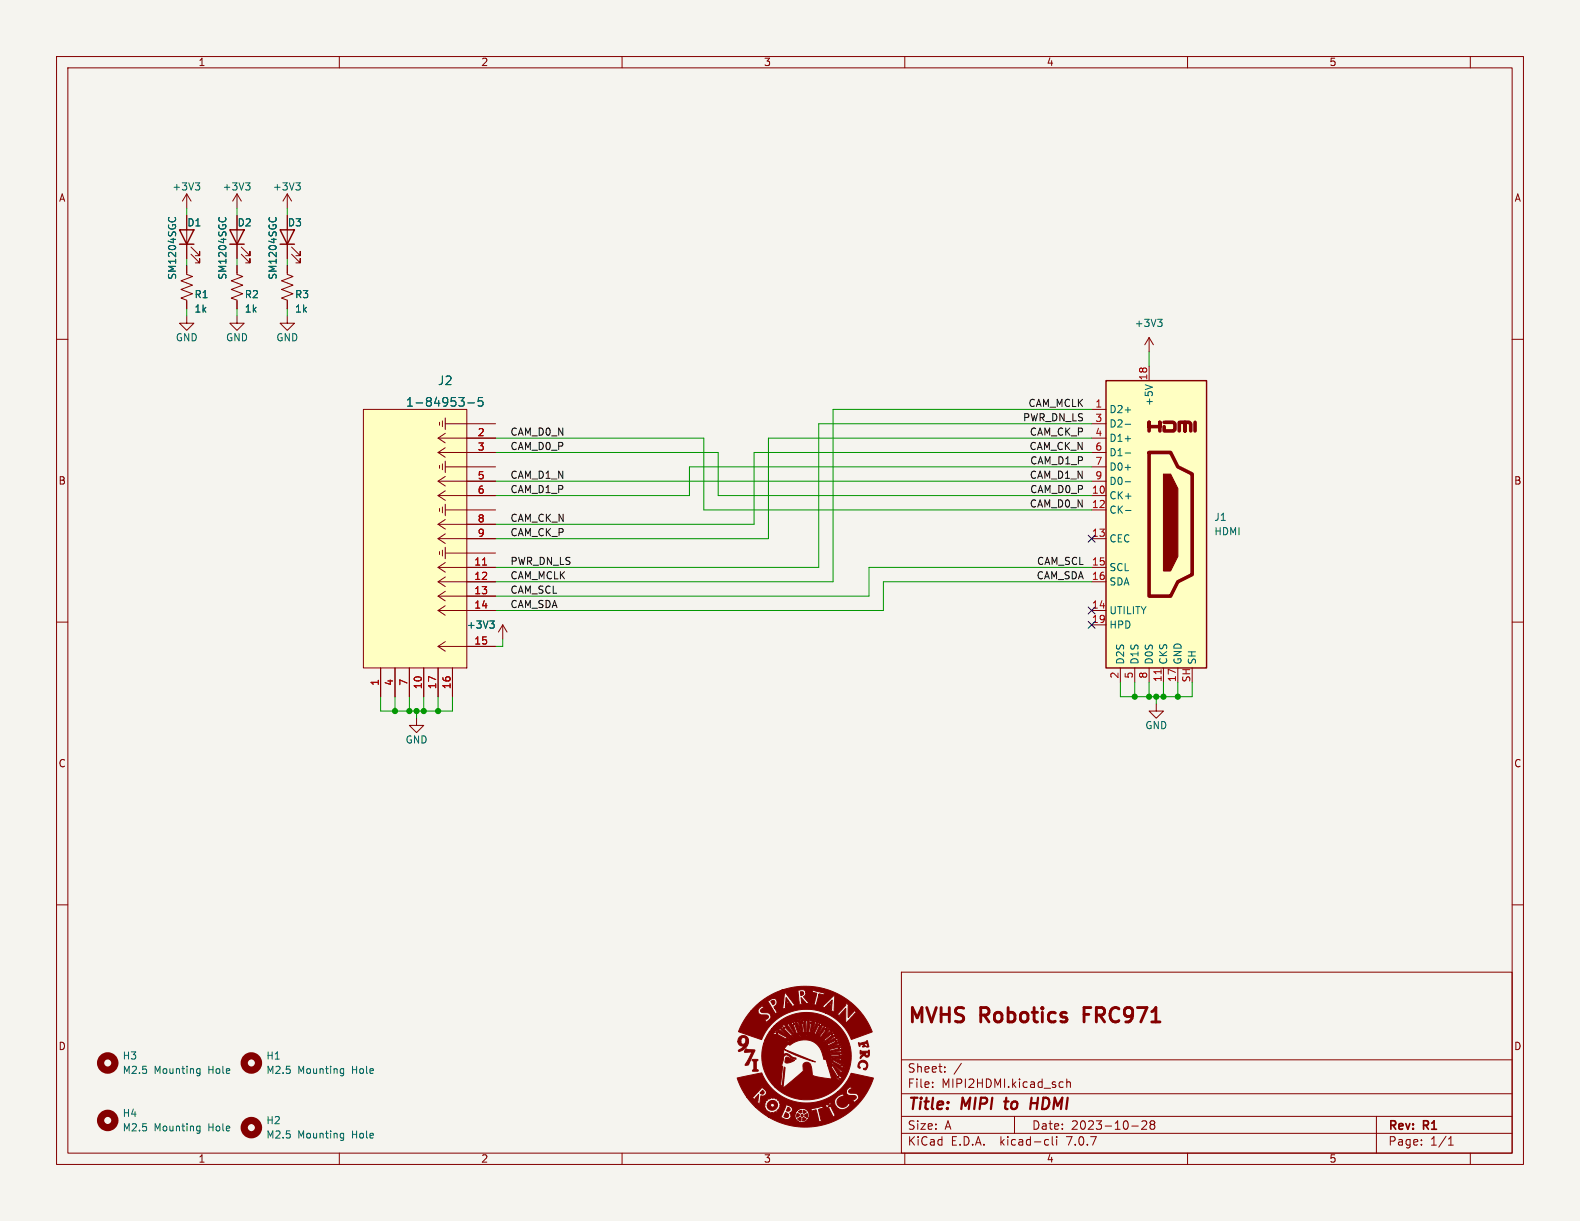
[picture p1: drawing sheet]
(kicad_sch (version 20230121) (generator eeschema)

 (paper "A")

 (title_block
  (title "MIPI to HDMI")
  (date "2023-10-28")
  (rev "R1")
  (company "MVHS Robotics FRC971")
  (comment 1 "Alexander Lenkov")
  (comment 2 "Scott Berman"))

 (lib_symbols
  (symbol "1mm 15pin Ribbon:1-84952-5" (pin_names (offset 0.254)) (in_bom yes) (on_board yes)
   (property "Reference" "J2" (at 8.89 7.62 0) (effects (font (size 1.524 1.524))))
   (property "Value" "1-84953-5" (at 8.89 3.81 0) (effects (font (size 1.524 1.524))))
   (property "Footprint" "footprints:conn15_1-84952-5_TEC" (at 0 6.35 0) (effects (font (size 1.27 1.27) italic) hide))
   (property "Datasheet" "Components/TE-1-84953-5.pdf" (at 0 6.35 0) (effects (font (size 1.27 1.27) italic) hide))
   (property "MFG P/N" "1-84953-5" (at -2.54 2.54 0) (effects (font (size 1.27 1.27)) hide))
   (property "MFG" "TE Connectivity" (at -2.54 2.54 0) (effects (font (size 1.27 1.27)) hide))
   (property "DIST" "Digikey" (at -1.27 2.54 0) (effects (font (size 1.27 1.27)) hide))
   (property "DIST P/N" "A101405CT-ND" (at -2.54 2.54 0) (effects (font (size 1.27 1.27)) hide))
   (property "Link" "https://www.digikey.com/en/products/detail/te-connectivity-amp-connectors/1-84952-5/2272419" (at 0 6.35 0) (effects (font (size 1.27 1.27)) hide))
   (property "ki_locked" "" (at 0 0 0) (effects (font (size 1.27 1.27))))
   (symbol "1-84952-5_0_1"
    (polyline (pts (xy 8.89 -22.86) (xy 5.08 -22.86)) (stroke (width 0.127) (type default)) (fill (type none)))
    (polyline (pts (xy 8.89 -15.24) (xy 5.08 -15.24)) (stroke (width 0.127) (type default)) (fill (type none)))
    (polyline (pts (xy 8.89 -7.62) (xy 5.08 -7.62)) (stroke (width 0.127) (type default)) (fill (type none)))
    (polyline (pts (xy 8.89 0) (xy 5.08 0)) (stroke (width 0.127) (type default)) (fill (type none)))
    (polyline (pts (xy 10.16 -39.37) (xy 5.08 -39.37)) (stroke (width 0.127) (type default)) (fill (type none)))
    (polyline (pts (xy 10.16 -39.37) (xy 8.89 -40.2167)) (stroke (width 0.127) (type default)) (fill (type none)))
    (polyline (pts (xy 10.16 -39.37) (xy 8.89 -38.5233)) (stroke (width 0.127) (type default)) (fill (type none)))
    (polyline (pts (xy 10.16 -33.02) (xy 5.08 -33.02)) (stroke (width 0.127) (type default)) (fill (type none)))
    (polyline (pts (xy 10.16 -33.02) (xy 8.89 -33.8667)) (stroke (width 0.127) (type default)) (fill (type none)))
    (polyline (pts (xy 10.16 -33.02) (xy 8.89 -32.1733)) (stroke (width 0.127) (type default)) (fill (type none)))
    (polyline (pts (xy 10.16 -30.48) (xy 5.08 -30.48)) (stroke (width 0.127) (type default)) (fill (type none)))
    (polyline (pts (xy 10.16 -30.48) (xy 8.89 -31.3267)) (stroke (width 0.127) (type default)) (fill (type none)))
    (polyline (pts (xy 10.16 -30.48) (xy 8.89 -29.6333)) (stroke (width 0.127) (type default)) (fill (type none)))
    (polyline (pts (xy 10.16 -27.94) (xy 5.08 -27.94)) (stroke (width 0.127) (type default)) (fill (type none)))
    (polyline (pts (xy 10.16 -27.94) (xy 8.89 -28.7867)) (stroke (width 0.127) (type default)) (fill (type none)))
    (polyline (pts (xy 10.16 -27.94) (xy 8.89 -27.0933)) (stroke (width 0.127) (type default)) (fill (type none)))
    (polyline (pts (xy 10.16 -25.4) (xy 5.08 -25.4)) (stroke (width 0.127) (type default)) (fill (type none)))
    (polyline (pts (xy 10.16 -25.4) (xy 8.89 -26.2467)) (stroke (width 0.127) (type default)) (fill (type none)))
    (polyline (pts (xy 10.16 -25.4) (xy 8.89 -24.5533)) (stroke (width 0.127) (type default)) (fill (type none)))
    (polyline (pts (xy 10.16 -20.32) (xy 5.08 -20.32)) (stroke (width 0.127) (type default)) (fill (type none)))
    (polyline (pts (xy 10.16 -20.32) (xy 8.89 -21.1667)) (stroke (width 0.127) (type default)) (fill (type none)))
    (polyline (pts (xy 10.16 -20.32) (xy 8.89 -19.4733)) (stroke (width 0.127) (type default)) (fill (type none)))
    (polyline (pts (xy 10.16 -17.78) (xy 5.08 -17.78)) (stroke (width 0.127) (type default)) (fill (type none)))
    (polyline (pts (xy 10.16 -17.78) (xy 8.89 -18.6267)) (stroke (width 0.127) (type default)) (fill (type none)))
    (polyline (pts (xy 10.16 -17.78) (xy 8.89 -16.9333)) (stroke (width 0.127) (type default)) (fill (type none)))
    (polyline (pts (xy 10.16 -12.7) (xy 5.08 -12.7)) (stroke (width 0.127) (type default)) (fill (type none)))
    (polyline (pts (xy 10.16 -12.7) (xy 8.89 -13.5467)) (stroke (width 0.127) (type default)) (fill (type none)))
    (polyline (pts (xy 10.16 -12.7) (xy 8.89 -11.8533)) (stroke (width 0.127) (type default)) (fill (type none)))
    (polyline (pts (xy 10.16 -10.16) (xy 5.08 -10.16)) (stroke (width 0.127) (type default)) (fill (type none)))
    (polyline (pts (xy 10.16 -10.16) (xy 8.89 -11.0067)) (stroke (width 0.127) (type default)) (fill (type none)))
    (polyline (pts (xy 10.16 -10.16) (xy 8.89 -9.3133)) (stroke (width 0.127) (type default)) (fill (type none)))
    (polyline (pts (xy 10.16 -5.08) (xy 5.08 -5.08)) (stroke (width 0.127) (type default)) (fill (type none)))
    (polyline (pts (xy 10.16 -5.08) (xy 8.89 -5.9267)) (stroke (width 0.127) (type default)) (fill (type none)))
    (polyline (pts (xy 10.16 -5.08) (xy 8.89 -4.2333)) (stroke (width 0.127) (type default)) (fill (type none)))
    (polyline (pts (xy 10.16 -2.54) (xy 5.08 -2.54)) (stroke (width 0.127) (type default)) (fill (type none)))
    (polyline (pts (xy 10.16 -2.54) (xy 8.89 -3.3867)) (stroke (width 0.127) (type default)) (fill (type none)))
    (polyline (pts (xy 10.16 -2.54) (xy 8.89 -1.6933)) (stroke (width 0.127) (type default)) (fill (type none)))
    (pin unspecified line (at 20.32 -48.26 90) (length 5.08) (name "" (effects (font (size 1.27 1.27)))) (number "1" (effects (font (size 1.27 1.27)))))
    (pin unspecified line (at 12.7 -48.26 90) (length 5.08) (name "" (effects (font (size 1.27 1.27)))) (number "10" (effects (font (size 1.27 1.27)))))
    (pin unspecified line (at 0 -25.4 0) (length 5.08) (name "" (effects (font (size 1.27 1.27)))) (number "11" (effects (font (size 1.27 1.27)))))
    (pin unspecified line (at 0 -27.94 0) (length 5.08) (name "" (effects (font (size 1.27 1.27)))) (number "12" (effects (font (size 1.27 1.27)))))
    (pin unspecified line (at 0 -30.48 0) (length 5.08) (name "" (effects (font (size 1.27 1.27)))) (number "13" (effects (font (size 1.27 1.27)))))
    (pin unspecified line (at 0 -33.02 0) (length 5.08) (name "" (effects (font (size 1.27 1.27)))) (number "14" (effects (font (size 1.27 1.27)))))
    (pin unspecified line (at 0 -39.37 0) (length 5.08) (name "" (effects (font (size 1.27 1.27)))) (number "15" (effects (font (size 1.27 1.27)))))
    (pin unspecified line (at 7.62 -48.26 90) (length 5.08) (name "" (effects (font (size 1.27 1.27)))) (number "16" (effects (font (size 1.27 1.27)))))
    (pin unspecified line (at 10.16 -48.26 90) (length 5.08) (name "" (effects (font (size 1.27 1.27)))) (number "17" (effects (font (size 1.27 1.27)))))
    (pin unspecified line (at 0 -2.54 0) (length 5.08) (name "" (effects (font (size 1.27 1.27)))) (number "2" (effects (font (size 1.27 1.27)))))
    (pin unspecified line (at 0 -5.08 0) (length 5.08) (name "" (effects (font (size 1.27 1.27)))) (number "3" (effects (font (size 1.27 1.27)))))
    (pin unspecified line (at 17.78 -48.26 90) (length 5.08) (name "" (effects (font (size 1.27 1.27)))) (number "4" (effects (font (size 1.27 1.27)))))
    (pin unspecified line (at 0 -10.16 0) (length 5.08) (name "" (effects (font (size 1.27 1.27)))) (number "5" (effects (font (size 1.27 1.27)))))
    (pin unspecified line (at 0 -12.7 0) (length 5.08) (name "" (effects (font (size 1.27 1.27)))) (number "6" (effects (font (size 1.27 1.27)))))
    (pin unspecified line (at 15.24 -48.26 90) (length 5.08) (name "" (effects (font (size 1.27 1.27)))) (number "7" (effects (font (size 1.27 1.27)))))
    (pin unspecified line (at 0 -17.78 0) (length 5.08) (name "" (effects (font (size 1.27 1.27)))) (number "8" (effects (font (size 1.27 1.27)))))
    (pin unspecified line (at 0 -20.32 0) (length 5.08) (name "" (effects (font (size 1.27 1.27)))) (number "9" (effects (font (size 1.27 1.27))))))
   (symbol "1-84952-5_1_1"
    (polyline (pts (xy 5.08 -22.86) (xy 0 -22.86)) (stroke (width 0) (type default)) (fill (type none)))
    (polyline (pts (xy 5.08 -15.24) (xy 0 -15.24)) (stroke (width 0) (type default)) (fill (type none)))
    (polyline (pts (xy 5.08 -7.62) (xy 0 -7.62)) (stroke (width 0) (type default)) (fill (type none)))
    (polyline (pts (xy 5.08 0) (xy 0 0)) (stroke (width 0) (type default)) (fill (type none)))
    (polyline (pts (xy 8.89 -23.876) (xy 8.89 -21.844)) (stroke (width 0) (type default)) (fill (type none)))
    (polyline (pts (xy 8.89 -16.256) (xy 8.89 -14.224)) (stroke (width 0) (type default)) (fill (type none)))
    (polyline (pts (xy 8.89 -8.636) (xy 8.89 -6.604)) (stroke (width 0) (type default)) (fill (type none)))
    (polyline (pts (xy 8.89 -1.016) (xy 8.89 1.016)) (stroke (width 0) (type default)) (fill (type none)))
    (polyline (pts (xy 9.398 -23.368) (xy 9.398 -22.352)) (stroke (width 0) (type default)) (fill (type none)))
    (polyline (pts (xy 9.398 -15.748) (xy 9.398 -14.732)) (stroke (width 0) (type default)) (fill (type none)))
    (polyline (pts (xy 9.398 -8.128) (xy 9.398 -7.112)) (stroke (width 0) (type default)) (fill (type none)))
    (polyline (pts (xy 9.398 -0.508) (xy 9.398 0.508)) (stroke (width 0) (type default)) (fill (type none)))
    (polyline (pts (xy 9.906 -23.114) (xy 9.906 -22.606)) (stroke (width 0) (type default)) (fill (type none)))
    (polyline (pts (xy 9.906 -15.494) (xy 9.906 -14.986)) (stroke (width 0) (type default)) (fill (type none)))
    (polyline (pts (xy 9.906 -7.874) (xy 9.906 -7.366)) (stroke (width 0) (type default)) (fill (type none)))
    (polyline (pts (xy 9.906 -0.254) (xy 9.906 0.254)) (stroke (width 0) (type default)) (fill (type none)))
    (polyline (pts (xy 5.08 -43.18) (xy 5.08 2.54) (xy 23.368 2.54) (xy 23.368 -43.18) (xy 5.08 -43.18)) (stroke (width 0) (type default)) (fill (type background)))))
  (symbol "Connector:HDMI_A" (in_bom yes) (on_board yes)
   (property "Reference" "J" (at -6.35 26.67 0) (effects (font (size 1.27 1.27))))
   (property "Value" "HDMI_A" (at 10.16 26.67 0) (effects (font (size 1.27 1.27))))
   (property "Footprint" "" (at 0.635 0 0) (effects (font (size 1.27 1.27)) hide))
   (property "Datasheet" "https://en.wikipedia.org/wiki/HDMI" (at 0.635 0 0) (effects (font (size 1.27 1.27)) hide))
   (symbol "HDMI_A_0_0"
    (polyline (pts (xy 8.128 16.51) (xy 8.128 18.034)) (stroke (width 0.635) (type default)) (fill (type none)))
    (polyline (pts (xy 0 16.51) (xy 0 18.034) (xy 0 17.272) (xy 1.905 17.272) (xy 1.905 18.034) (xy 1.905 16.51)) (stroke (width 0.635) (type default)) (fill (type none)))
    (polyline (pts (xy 2.667 18.034) (xy 4.318 18.034) (xy 4.572 17.78) (xy 4.572 16.764) (xy 4.318 16.51) (xy 2.667 16.51) (xy 2.667 17.272)) (stroke (width 0.635) (type default)) (fill (type none))))
   (symbol "HDMI_A_0_1"
    (rectangle (start -7.62 25.4) (end 10.16 -25.4) (stroke (width 0.254) (type default)) (fill (type background)))
    (polyline (pts (xy 2.54 8.89) (xy 3.81 8.89) (xy 5.08 6.35) (xy 5.08 -5.715) (xy 3.81 -8.255) (xy 2.54 -8.255) (xy 2.54 8.89)) (stroke (width 0) (type default)) (fill (type outline)))
    (polyline (pts (xy 5.334 16.51) (xy 5.334 18.034) (xy 6.35 18.034) (xy 6.35 16.51) (xy 6.35 18.034) (xy 7.112 18.034) (xy 7.366 17.78) (xy 7.366 16.51)) (stroke (width 0.635) (type default)) (fill (type none)))
    (polyline (pts (xy 0 12.7) (xy 0 -12.7) (xy 3.81 -12.7) (xy 5.08 -10.16) (xy 7.62 -8.89) (xy 7.62 8.89) (xy 5.08 10.16) (xy 3.81 12.7) (xy 0 12.7)) (stroke (width 0.635) (type default)) (fill (type none))))
   (symbol "HDMI_A_1_1"
    (pin passive line (at -10.16 20.32 0) (length 2.54) (name "D2+" (effects (font (size 1.27 1.27)))) (number "1" (effects (font (size 1.27 1.27)))))
    (pin passive line (at -10.16 5.08 0) (length 2.54) (name "CK+" (effects (font (size 1.27 1.27)))) (number "10" (effects (font (size 1.27 1.27)))))
    (pin power_in line (at 2.54 -27.94 90) (length 2.54) (name "CKS" (effects (font (size 1.27 1.27)))) (number "11" (effects (font (size 1.27 1.27)))))
    (pin passive line (at -10.16 2.54 0) (length 2.54) (name "CK-" (effects (font (size 1.27 1.27)))) (number "12" (effects (font (size 1.27 1.27)))))
    (pin bidirectional line (at -10.16 -2.54 0) (length 2.54) (name "CEC" (effects (font (size 1.27 1.27)))) (number "13" (effects (font (size 1.27 1.27)))))
    (pin passive line (at -10.16 -15.24 0) (length 2.54) (name "UTILITY" (effects (font (size 1.27 1.27)))) (number "14" (effects (font (size 1.27 1.27)))))
    (pin passive line (at -10.16 -7.62 0) (length 2.54) (name "SCL" (effects (font (size 1.27 1.27)))) (number "15" (effects (font (size 1.27 1.27)))))
    (pin bidirectional line (at -10.16 -10.16 0) (length 2.54) (name "SDA" (effects (font (size 1.27 1.27)))) (number "16" (effects (font (size 1.27 1.27)))))
    (pin power_in line (at 5.08 -27.94 90) (length 2.54) (name "GND" (effects (font (size 1.27 1.27)))) (number "17" (effects (font (size 1.27 1.27)))))
    (pin power_in line (at 0 27.94 270) (length 2.54) (name "+5V" (effects (font (size 1.27 1.27)))) (number "18" (effects (font (size 1.27 1.27)))))
    (pin passive line (at -10.16 -17.78 0) (length 2.54) (name "HPD" (effects (font (size 1.27 1.27)))) (number "19" (effects (font (size 1.27 1.27)))))
    (pin power_in line (at -5.08 -27.94 90) (length 2.54) (name "D2S" (effects (font (size 1.27 1.27)))) (number "2" (effects (font (size 1.27 1.27)))))
    (pin passive line (at -10.16 17.78 0) (length 2.54) (name "D2-" (effects (font (size 1.27 1.27)))) (number "3" (effects (font (size 1.27 1.27)))))
    (pin passive line (at -10.16 15.24 0) (length 2.54) (name "D1+" (effects (font (size 1.27 1.27)))) (number "4" (effects (font (size 1.27 1.27)))))
    (pin power_in line (at -2.54 -27.94 90) (length 2.54) (name "D1S" (effects (font (size 1.27 1.27)))) (number "5" (effects (font (size 1.27 1.27)))))
    (pin passive line (at -10.16 12.7 0) (length 2.54) (name "D1-" (effects (font (size 1.27 1.27)))) (number "6" (effects (font (size 1.27 1.27)))))
    (pin passive line (at -10.16 10.16 0) (length 2.54) (name "D0+" (effects (font (size 1.27 1.27)))) (number "7" (effects (font (size 1.27 1.27)))))
    (pin power_in line (at 0 -27.94 90) (length 2.54) (name "D0S" (effects (font (size 1.27 1.27)))) (number "8" (effects (font (size 1.27 1.27)))))
    (pin passive line (at -10.16 7.62 0) (length 2.54) (name "D0-" (effects (font (size 1.27 1.27)))) (number "9" (effects (font (size 1.27 1.27)))))
    (pin passive line (at 7.62 -27.94 90) (length 2.54) (name "SH" (effects (font (size 1.27 1.27)))) (number "SH" (effects (font (size 1.27 1.27)))))))
  (symbol "Device:LED" (pin_numbers hide) (pin_names (offset 1.016) hide) (in_bom yes) (on_board yes)
   (property "Reference" "D1" (at 1.27 -2.54 90) (effects (font (size 1.27 1.27)) (justify right)))
   (property "Value" "LED" (at -1.27 -2.54 90) (effects (font (size 1.27 1.27)) (justify right)))
   (property "Footprint" "" (at 0 0 0) (effects (font (size 1.27 1.27)) hide))
   (property "Datasheet" "~" (at 0 0 0) (effects (font (size 1.27 1.27)) hide))
   (symbol "LED_0_1"
    (polyline (pts (xy -1.27 -1.27) (xy -1.27 1.27)) (stroke (width 0.254) (type default)) (fill (type none)))
    (polyline (pts (xy -1.27 0) (xy 1.27 0)) (stroke (width 0) (type default)) (fill (type none)))
    (polyline (pts (xy 1.27 -1.27) (xy 1.27 1.27) (xy -1.27 0) (xy 1.27 -1.27)) (stroke (width 0.254) (type default)) (fill (type none)))
    (polyline (pts (xy -3.048 -0.762) (xy -4.572 -2.286) (xy -3.81 -2.286) (xy -4.572 -2.286) (xy -4.572 -1.524)) (stroke (width 0) (type default)) (fill (type none)))
    (polyline (pts (xy -1.778 -0.762) (xy -3.302 -2.286) (xy -2.54 -2.286) (xy -3.302 -2.286) (xy -3.302 -1.524)) (stroke (width 0) (type default)) (fill (type none))))
   (symbol "LED_1_1"
    (pin passive line (at 3.81 0 180) (length 2.54) (name "A" (effects (font (size 1.27 1.27)))) (number "1" (effects (font (size 1.27 1.27)))))
    (pin passive line (at -3.81 0 0) (length 2.54) (name "K" (effects (font (size 1.27 1.27)))) (number "2" (effects (font (size 1.27 1.27)))))))
  (symbol "Device:R_US" (pin_numbers hide) (pin_names (offset 0)) (in_bom yes) (on_board yes)
   (property "Reference" "R" (at 2.54 0 90) (effects (font (size 1.27 1.27))))
   (property "Value" "R_US" (at -2.54 0 90) (effects (font (size 1.27 1.27))))
   (property "Footprint" "" (at 1.016 -0.254 90) (effects (font (size 1.27 1.27)) hide))
   (property "Datasheet" "~" (at 0 0 0) (effects (font (size 1.27 1.27)) hide))
   (symbol "R_US_0_1"
    (polyline (pts (xy 0 -2.286) (xy 0 -2.54)) (stroke (width 0) (type default)) (fill (type none)))
    (polyline (pts (xy 0 2.286) (xy 0 2.54)) (stroke (width 0) (type default)) (fill (type none)))
    (polyline (pts (xy 0 -0.762) (xy 1.016 -1.143) (xy 0 -1.524) (xy -1.016 -1.905) (xy 0 -2.286)) (stroke (width 0) (type default)) (fill (type none)))
    (polyline (pts (xy 0 0.762) (xy 1.016 0.381) (xy 0 0) (xy -1.016 -0.381) (xy 0 -0.762)) (stroke (width 0) (type default)) (fill (type none)))
    (polyline (pts (xy 0 2.286) (xy 1.016 1.905) (xy 0 1.524) (xy -1.016 1.143) (xy 0 0.762)) (stroke (width 0) (type default)) (fill (type none))))
   (symbol "R_US_1_1"
    (pin passive line (at 0 3.81 270) (length 1.27) (name "~" (effects (font (size 1.27 1.27)))) (number "1" (effects (font (size 1.27 1.27)))))
    (pin passive line (at 0 -3.81 90) (length 1.27) (name "~" (effects (font (size 1.27 1.27)))) (number "2" (effects (font (size 1.27 1.27)))))))
  (symbol "Mechanical:MountingHole" (pin_names (offset 1.016)) (in_bom yes) (on_board yes)
   (property "Reference" "H" (at 0 5.08 0) (effects (font (size 1.27 1.27))))
   (property "Value" "MountingHole" (at 0 3.175 0) (effects (font (size 1.27 1.27))))
   (property "Footprint" "" (at 0 0 0) (effects (font (size 1.27 1.27)) hide))
   (property "Datasheet" "~" (at 0 0 0) (effects (font (size 1.27 1.27)) hide))
   (symbol "MountingHole_0_1"
    (circle (center 0 0) (radius 1.27) (stroke (width 1.27) (type default)) (fill (type none)))))
  (symbol "power:+3V3" (power) (pin_names (offset 0)) (in_bom yes) (on_board yes)
   (property "Reference" "#PWR" (at 0 -3.81 0) (effects (font (size 1.27 1.27)) hide))
   (property "Value" "+3V3" (at 0 3.556 0) (effects (font (size 1.27 1.27))))
   (property "Footprint" "" (at 0 0 0) (effects (font (size 1.27 1.27)) hide))
   (property "Datasheet" "" (at 0 0 0) (effects (font (size 1.27 1.27)) hide))
   (symbol "+3V3_0_1"
    (polyline (pts (xy -0.762 1.27) (xy 0 2.54)) (stroke (width 0) (type default)) (fill (type none)))
    (polyline (pts (xy 0 0) (xy 0 2.54)) (stroke (width 0) (type default)) (fill (type none)))
    (polyline (pts (xy 0 2.54) (xy 0.762 1.27)) (stroke (width 0) (type default)) (fill (type none))))
   (symbol "+3V3_1_1"
    (pin power_in line (at 0 0 90) (length 0) hide (name "+3V3" (effects (font (size 1.27 1.27)))) (number "1" (effects (font (size 1.27 1.27)))))))
  (symbol "power:GND" (power) (pin_names (offset 0)) (in_bom yes) (on_board yes)
   (property "Reference" "#PWR" (at 0 -6.35 0) (effects (font (size 1.27 1.27)) hide))
   (property "Value" "GND" (at 0 -3.81 0) (effects (font (size 1.27 1.27))))
   (property "Footprint" "" (at 0 0 0) (effects (font (size 1.27 1.27)) hide))
   (property "Datasheet" "" (at 0 0 0) (effects (font (size 1.27 1.27)) hide))
   (symbol "GND_0_1"
    (polyline (pts (xy 0 0) (xy 0 -1.27) (xy 1.27 -1.27) (xy 0 -2.54) (xy -1.27 -1.27) (xy 0 -1.27)) (stroke (width 0) (type default)) (fill (type none))))
   (symbol "GND_1_1"
    (pin power_in line (at 0 0 270) (length 0) hide (name "GND" (effects (font (size 1.27 1.27)))) (number "1" (effects (font (size 1.27 1.27))))))))

 (junction (at 74.93 125.73) (diameter 0) (color 0 0 0 0))
 (junction (at 204.47 123.19) (diameter 0) (color 0 0 0 0))
 (junction (at 73.66 125.73) (diameter 0) (color 0 0 0 0))
 (junction (at 200.66 123.19) (diameter 0) (color 0 0 0 0))
 (junction (at 208.28 123.19) (diameter 0) (color 0 0 0 0))
 (junction (at 77.47 125.73) (diameter 0) (color 0 0 0 0))
 (junction (at 72.39 125.73) (diameter 0) (color 0 0 0 0))
 (junction (at 203.2 123.19) (diameter 0) (color 0 0 0 0))
 (junction (at 205.74 123.19) (diameter 0) (color 0 0 0 0))
 (junction (at 69.85 125.73) (diameter 0) (color 0 0 0 0))

 (no_connect (at 193.04 110.49))
 (no_connect (at 193.04 95.25))
 (no_connect (at 193.04 107.95))

 (wire (pts (xy 135.89 77.47) (xy 193.04 77.47)) (stroke (width 0) (type default)))
 (wire (pts (xy 210.82 120.65) (xy 210.82 123.19)) (stroke (width 0) (type default)))
 (wire (pts (xy 33.02 46.99) (xy 33.02 45.72)) (stroke (width 0) (type default)))
 (wire (pts (xy 50.8 46.99) (xy 50.8 45.72)) (stroke (width 0) (type default)))
 (wire (pts (xy 74.93 125.73) (xy 77.47 125.73)) (stroke (width 0) (type default)))
 (wire (pts (xy 133.35 92.71) (xy 133.35 80.01)) (stroke (width 0) (type default)))
 (wire (pts (xy 121.92 82.55) (xy 193.04 82.55)) (stroke (width 0) (type default)))
 (wire (pts (xy 204.47 124.46) (xy 204.47 123.19)) (stroke (width 0) (type default)))
 (wire (pts (xy 41.91 46.99) (xy 41.91 45.72)) (stroke (width 0) (type default)))
 (wire (pts (xy 156.21 102.87) (xy 156.21 107.95)) (stroke (width 0) (type default)))
 (wire (pts (xy 87.63 85.09) (xy 193.04 85.09)) (stroke (width 0) (type default)))
 (wire (pts (xy 74.93 123.19) (xy 74.93 125.73)) (stroke (width 0) (type default)))
 (wire (pts (xy 87.63 105.41) (xy 153.67 105.41)) (stroke (width 0) (type default)))
 (wire (pts (xy 144.78 74.93) (xy 144.78 100.33)) (stroke (width 0) (type default)))
 (wire (pts (xy 135.89 95.25) (xy 135.89 77.47)) (stroke (width 0) (type default)))
 (wire (pts (xy 198.12 120.65) (xy 198.12 123.19)) (stroke (width 0) (type default)))
 (wire (pts (xy 73.66 125.73) (xy 74.93 125.73)) (stroke (width 0) (type default)))
 (wire (pts (xy 203.2 120.65) (xy 203.2 123.19)) (stroke (width 0) (type default)))
 (wire (pts (xy 153.67 100.33) (xy 153.67 105.41)) (stroke (width 0) (type default)))
 (wire (pts (xy 87.63 100.33) (xy 144.78 100.33)) (stroke (width 0) (type default)))
 (wire (pts (xy 87.63 77.47) (xy 124.46 77.47)) (stroke (width 0) (type default)))
 (wire (pts (xy 41.91 55.88) (xy 41.91 54.61)) (stroke (width 0) (type default)))
 (wire (pts (xy 41.91 36.83) (xy 41.91 38.1)) (stroke (width 0) (type default)))
 (wire (pts (xy 203.2 123.19) (xy 200.66 123.19)) (stroke (width 0) (type default)))
 (wire (pts (xy 208.28 123.19) (xy 205.74 123.19)) (stroke (width 0) (type default)))
 (wire (pts (xy 127 80.01) (xy 127 87.63)) (stroke (width 0) (type default)))
 (wire (pts (xy 200.66 120.65) (xy 200.66 123.19)) (stroke (width 0) (type default)))
 (wire (pts (xy 69.85 123.19) (xy 69.85 125.73)) (stroke (width 0) (type default)))
 (wire (pts (xy 204.47 123.19) (xy 203.2 123.19)) (stroke (width 0) (type default)))
 (wire (pts (xy 153.67 100.33) (xy 193.04 100.33)) (stroke (width 0) (type default)))
 (wire (pts (xy 203.2 64.77) (xy 203.2 62.23)) (stroke (width 0) (type default)))
 (wire (pts (xy 124.46 77.47) (xy 124.46 90.17)) (stroke (width 0) (type default)))
 (wire (pts (xy 87.63 87.63) (xy 121.92 87.63)) (stroke (width 0) (type default)))
 (wire (pts (xy 208.28 120.65) (xy 208.28 123.19)) (stroke (width 0) (type default)))
 (wire (pts (xy 147.32 72.39) (xy 193.04 72.39)) (stroke (width 0) (type default)))
 (wire (pts (xy 77.47 123.19) (xy 77.47 125.73)) (stroke (width 0) (type default)))
 (wire (pts (xy 200.66 123.19) (xy 198.12 123.19)) (stroke (width 0) (type default)))
 (wire (pts (xy 121.92 87.63) (xy 121.92 82.55)) (stroke (width 0) (type default)))
 (wire (pts (xy 67.31 125.73) (xy 69.85 125.73)) (stroke (width 0) (type default)))
 (wire (pts (xy 33.02 55.88) (xy 33.02 54.61)) (stroke (width 0) (type default)))
 (wire (pts (xy 72.39 123.19) (xy 72.39 125.73)) (stroke (width 0) (type default)))
 (wire (pts (xy 144.78 74.93) (xy 193.04 74.93)) (stroke (width 0) (type default)))
 (wire (pts (xy 88.9 114.3) (xy 87.63 114.3)) (stroke (width 0) (type default)))
 (wire (pts (xy 69.85 125.73) (xy 72.39 125.73)) (stroke (width 0) (type default)))
 (wire (pts (xy 33.02 36.83) (xy 33.02 38.1)) (stroke (width 0) (type default)))
 (wire (pts (xy 50.8 55.88) (xy 50.8 54.61)) (stroke (width 0) (type default)))
 (wire (pts (xy 87.63 80.01) (xy 127 80.01)) (stroke (width 0) (type default)))
 (wire (pts (xy 210.82 123.19) (xy 208.28 123.19)) (stroke (width 0) (type default)))
 (wire (pts (xy 88.9 114.3) (xy 88.9 113.03)) (stroke (width 0) (type default)))
 (wire (pts (xy 87.63 102.87) (xy 147.32 102.87)) (stroke (width 0) (type default)))
 (wire (pts (xy 77.47 125.73) (xy 80.01 125.73)) (stroke (width 0) (type default)))
 (wire (pts (xy 127 87.63) (xy 193.04 87.63)) (stroke (width 0) (type default)))
 (wire (pts (xy 80.01 125.73) (xy 80.01 123.19)) (stroke (width 0) (type default)))
 (wire (pts (xy 133.35 80.01) (xy 193.04 80.01)) (stroke (width 0) (type default)))
 (wire (pts (xy 205.74 120.65) (xy 205.74 123.19)) (stroke (width 0) (type default)))
 (wire (pts (xy 87.63 95.25) (xy 135.89 95.25)) (stroke (width 0) (type default)))
 (wire (pts (xy 67.31 123.19) (xy 67.31 125.73)) (stroke (width 0) (type default)))
 (wire (pts (xy 87.63 92.71) (xy 133.35 92.71)) (stroke (width 0) (type default)))
 (wire (pts (xy 205.74 123.19) (xy 204.47 123.19)) (stroke (width 0) (type default)))
 (wire (pts (xy 147.32 72.39) (xy 147.32 102.87)) (stroke (width 0) (type default)))
 (wire (pts (xy 156.21 102.87) (xy 193.04 102.87)) (stroke (width 0) (type default)))
 (wire (pts (xy 73.66 125.73) (xy 72.39 125.73)) (stroke (width 0) (type default)))
 (wire (pts (xy 124.46 90.17) (xy 193.04 90.17)) (stroke (width 0) (type default)))
 (wire (pts (xy 73.66 127) (xy 73.66 125.73)) (stroke (width 0) (type default)))
 (wire (pts (xy 50.8 36.83) (xy 50.8 38.1)) (stroke (width 0) (type default)))
 (wire (pts (xy 87.63 107.95) (xy 156.21 107.95)) (stroke (width 0) (type default)))

 (label "CAM_CK_N" (at 90.17 92.71 0) (fields_autoplaced) (effects (font (size 1.27 1.27)) (justify left bottom)))
 (label "CAM_CK_P" (at 191.77 77.47 180) (fields_autoplaced) (effects (font (size 1.27 1.27)) (justify right bottom)))
 (label "CAM_D1_N" (at 191.77 85.09 180) (fields_autoplaced) (effects (font (size 1.27 1.27)) (justify right bottom)))
 (label "CAM_D1_P" (at 90.17 87.63 0) (fields_autoplaced) (effects (font (size 1.27 1.27)) (justify left bottom)))
 (label "PWR_DN_LS" (at 191.77 74.93 180) (fields_autoplaced) (effects (font (size 1.27 1.27)) (justify right bottom)))
 (label "CAM_D0_P" (at 90.17 80.01 0) (fields_autoplaced) (effects (font (size 1.27 1.27)) (justify left bottom)))
 (label "CAM_SCL" (at 191.77 100.33 180) (fields_autoplaced) (effects (font (size 1.27 1.27)) (justify right bottom)))
 (label "CAM_CK_P" (at 90.17 95.25 0) (fields_autoplaced) (effects (font (size 1.27 1.27)) (justify left bottom)))
 (label "PWR_DN_LS" (at 90.17 100.33 0) (fields_autoplaced) (effects (font (size 1.27 1.27)) (justify left bottom)))
 (label "CAM_CK_N" (at 191.77 80.01 180) (fields_autoplaced) (effects (font (size 1.27 1.27)) (justify right bottom)))
 (label "CAM_MCLK" (at 90.17 102.87 0) (fields_autoplaced) (effects (font (size 1.27 1.27)) (justify left bottom)))
 (label "CAM_SDA" (at 90.17 107.95 0) (fields_autoplaced) (effects (font (size 1.27 1.27)) (justify left bottom)))
 (label "CAM_D1_P" (at 191.77 82.55 180) (fields_autoplaced) (effects (font (size 1.27 1.27)) (justify right bottom)))
 (label "CAM_D0_N" (at 90.17 77.47 0) (fields_autoplaced) (effects (font (size 1.27 1.27)) (justify left bottom)))
 (label "CAM_D0_P" (at 191.77 87.63 180) (fields_autoplaced) (effects (font (size 1.27 1.27)) (justify right bottom)))
 (label "CAM_SCL" (at 90.17 105.41 0) (fields_autoplaced) (effects (font (size 1.27 1.27)) (justify left bottom)))
 (label "CAM_MCLK" (at 191.77 72.39 180) (fields_autoplaced) (effects (font (size 1.27 1.27)) (justify right bottom)))
 (label "CAM_D0_N" (at 191.77 90.17 180) (fields_autoplaced) (effects (font (size 1.27 1.27)) (justify right bottom)))
 (label "CAM_D1_N" (at 90.17 85.09 0) (fields_autoplaced) (effects (font (size 1.27 1.27)) (justify left bottom)))
 (label "CAM_SDA" (at 191.77 102.87 180) (fields_autoplaced) (effects (font (size 1.27 1.27)) (justify right bottom)))

 (symbol (lib_id "power:+3V3") (at 41.91 36.83 0) (unit 1) (in_bom yes) (on_board yes) (dnp no)
  (property "Reference" "#PWR07" (at 41.91 40.64 0) (effects (font (size 1.27 1.27)) hide))
  (property "Value" "+3V3" (at 41.91 33.02 0) (effects (font (size 1.27 1.27))))
  (property "Footprint" "" (at 41.91 36.83 0) (effects (font (size 1.27 1.27)) hide))
  (property "Datasheet" "" (at 41.91 36.83 0) (effects (font (size 1.27 1.27)) hide)) (pin "1")
  (instances (project "MIPI2HDMI" (path "" (reference "#PWR07") (unit 1)))))

 (symbol (lib_id "Mechanical:MountingHole") (at 44.45 187.96 180) (unit 1) (in_bom no) (on_board yes) (dnp no) (fields_autoplaced)
  (property "Reference" "H1" (at 46.99 186.69 0) (effects (font (size 1.27 1.27)) (justify right)))
  (property "Value" "M2.5 Mounting Hole" (at 46.99 189.23 0) (effects (font (size 1.27 1.27)) (justify right)))
  (property "Footprint" "MountingHole:MountingHole_2.7mm_Pad" (at 44.45 187.96 0) (effects (font (size 1.27 1.27)) hide))
  (property "Datasheet" "~" (at 44.45 187.96 0) (effects (font (size 1.27 1.27)) hide))
  (instances (project "MIPI2HDMI" (path "" (reference "H1") (unit 1)))))

 (symbol (lib_id "power:+3V3") (at 50.8 36.83 0) (unit 1) (in_bom yes) (on_board yes) (dnp no)
  (property "Reference" "#PWR09" (at 50.8 40.64 0) (effects (font (size 1.27 1.27)) hide))
  (property "Value" "+3V3" (at 50.8 33.02 0) (effects (font (size 1.27 1.27))))
  (property "Footprint" "" (at 50.8 36.83 0) (effects (font (size 1.27 1.27)) hide))
  (property "Datasheet" "" (at 50.8 36.83 0) (effects (font (size 1.27 1.27)) hide)) (pin "1")
  (instances (project "MIPI2HDMI" (path "" (reference "#PWR09") (unit 1)))))

 (symbol (lib_id "Mechanical:MountingHole") (at 19.05 187.96 180) (unit 1) (in_bom no) (on_board yes) (dnp no) (fields_autoplaced)
  (property "Reference" "H3" (at 21.59 186.69 0) (effects (font (size 1.27 1.27)) (justify right)))
  (property "Value" "M2.5 Mounting Hole" (at 21.59 189.23 0) (effects (font (size 1.27 1.27)) (justify right)))
  (property "Footprint" "MountingHole:MountingHole_2.7mm_Pad" (at 19.05 187.96 0) (effects (font (size 1.27 1.27)) hide))
  (property "Datasheet" "~" (at 19.05 187.96 0) (effects (font (size 1.27 1.27)) hide))
  (instances (project "MIPI2HDMI" (path "" (reference "H3") (unit 1)))))

 (symbol (lib_id "power:GND") (at 50.8 55.88 0) (unit 1) (in_bom yes) (on_board yes) (dnp no)
  (property "Reference" "#PWR010" (at 50.8 62.23 0) (effects (font (size 1.27 1.27)) hide))
  (property "Value" "GND" (at 50.8 59.69 0) (effects (font (size 1.27 1.27))))
  (property "Footprint" "" (at 50.8 55.88 0) (effects (font (size 1.27 1.27)) hide))
  (property "Datasheet" "" (at 50.8 55.88 0) (effects (font (size 1.27 1.27)) hide)) (pin "1")
  (instances (project "MIPI2HDMI" (path "" (reference "#PWR010") (unit 1)))))

 (symbol (lib_id "1mm 15pin Ribbon:1-84952-5") (at 87.63 74.93 0) (mirror y) (unit 1) (in_bom yes) (on_board yes) (dnp no)
  (property "Reference" "J2" (at 78.74 67.31 0) (effects (font (size 1.524 1.524))))
  (property "Value" "1-84953-5" (at 78.74 71.12 0) (effects (font (size 1.524 1.524))))
  (property "Footprint" "footprints:conn15_1-84952-5_TEC" (at 87.63 68.58 0) (effects (font (size 1.27 1.27) italic) hide))
  (property "Datasheet" "Components/TE-1-84953-5.pdf" (at 87.63 68.58 0) (effects (font (size 1.27 1.27) italic) hide))
  (property "MFG" "TE Connectivity" (at 90.17 72.39 0) (effects (font (size 1.27 1.27)) hide))
  (property "MFG P/N" "1-84953-5" (at 90.17 72.39 0) (effects (font (size 1.27 1.27)) hide))
  (property "DIST" "Digikey" (at 88.9 72.39 0) (effects (font (size 1.27 1.27)) hide))
  (property "DIST P/N" "A101405CT-ND" (at 90.17 72.39 0) (effects (font (size 1.27 1.27)) hide))
  (property "Link" "https://www.digikey.com/en/products/detail/te-connectivity-amp-connectors/1-84952-5/2272419" (at 87.63 68.58 0) (effects (font (size 1.27 1.27)) hide)) (pin "1") (pin "10") (pin "11") (pin "12") (pin "13") (pin "14") (pin "15") (pin "16") (pin "17") (pin "2") (pin "3") (pin "4") (pin "5") (pin "6") (pin "7") (pin "8") (pin "9")
  (instances (project "MIPI2HDMI" (path "" (reference "J2") (unit 1)))))

 (symbol (lib_id "Device:R_US") (at 33.02 50.8 0) (unit 1) (in_bom yes) (on_board yes) (dnp no)
  (property "Reference" "R1" (at 34.29 52.07 0) (effects (font (size 1.27 1.27)) (justify left)))
  (property "Value" "1k" (at 34.29 54.61 0) (effects (font (size 1.27 1.27)) (justify left)))
  (property "Footprint" "Resistor_SMD:R_0805_2012Metric_Pad1.20x1.40mm_HandSolder" (at 34.036 51.054 90) (effects (font (size 1.27 1.27)) hide))
  (property "Datasheet" "~" (at 33.02 50.8 0) (effects (font (size 1.27 1.27)) hide)) (pin "1") (pin "2")
  (instances (project "MIPI2HDMI" (path "" (reference "R1") (unit 1)))))

 (symbol (lib_id "Device:R_US") (at 41.91 50.8 0) (unit 1) (in_bom yes) (on_board yes) (dnp no)
  (property "Reference" "R2" (at 43.18 52.07 0) (effects (font (size 1.27 1.27)) (justify left)))
  (property "Value" "1k" (at 43.18 54.61 0) (effects (font (size 1.27 1.27)) (justify left)))
  (property "Footprint" "Resistor_SMD:R_0805_2012Metric_Pad1.20x1.40mm_HandSolder" (at 42.926 51.054 90) (effects (font (size 1.27 1.27)) hide))
  (property "Datasheet" "~" (at 41.91 50.8 0) (effects (font (size 1.27 1.27)) hide)) (pin "1") (pin "2")
  (instances (project "MIPI2HDMI" (path "" (reference "R2") (unit 1)))))

 (symbol (lib_id "Mechanical:MountingHole") (at 44.45 199.39 180) (unit 1) (in_bom no) (on_board yes) (dnp no) (fields_autoplaced)
  (property "Reference" "H2" (at 46.99 198.12 0) (effects (font (size 1.27 1.27)) (justify right)))
  (property "Value" "M2.5 Mounting Hole" (at 46.99 200.66 0) (effects (font (size 1.27 1.27)) (justify right)))
  (property "Footprint" "MountingHole:MountingHole_2.7mm_Pad" (at 44.45 199.39 0) (effects (font (size 1.27 1.27)) hide))
  (property "Datasheet" "~" (at 44.45 199.39 0) (effects (font (size 1.27 1.27)) hide))
  (instances (project "MIPI2HDMI" (path "" (reference "H2") (unit 1)))))

 (symbol (lib_id "Device:LED") (at 41.91 41.91 90) (unit 1) (in_bom yes) (on_board yes) (dnp no)
  (property "Reference" "D2" (at 41.91 39.37 90) (effects (font (size 1.27 1.27)) (justify right)))
  (property "Value" "SM1204SGC" (at 39.37 38.1 0) (effects (font (size 1.27 1.27)) (justify right)))
  (property "Footprint" "SM1204PGC:SM1204PGC" (at 41.91 41.91 0) (effects (font (size 1.27 1.27)) hide))
  (property "Datasheet" "https://www.bivar.com/parts_content/Datasheets/SM1204SGC.pdf" (at 41.91 41.91 0) (effects (font (size 1.27 1.27)) hide))
  (property "MFG" "Bivar Inc." (at 41.91 41.91 90) (effects (font (size 1.27 1.27)) hide))
  (property "MFG P/N" "SM1204SGC" (at 41.91 41.91 90) (effects (font (size 1.27 1.27)) hide))
  (property "DIST" "DIGIKEY" (at 41.91 41.91 90) (effects (font (size 1.27 1.27)) hide))
  (property "DIST P/N" "SM1204SGC" (at 41.91 41.91 90) (effects (font (size 1.27 1.27)) hide))
  (property "LINK" "https://www.digikey.com/en/products/detail/bivar-inc/SM1204SGC/2404401?s=N4IgTCBcDaIMoFkCMYAMAWOBxAwiAugL5A" (at 41.91 41.91 90) (effects (font (size 1.27 1.27)) hide)) (pin "1") (pin "2")
  (instances (project "MIPI2HDMI" (path "" (reference "D2") (unit 1)))))

 (symbol (lib_id "Device:R_US") (at 50.8 50.8 0) (unit 1) (in_bom yes) (on_board yes) (dnp no)
  (property "Reference" "R3" (at 52.07 52.07 0) (effects (font (size 1.27 1.27)) (justify left)))
  (property "Value" "1k" (at 52.07 54.61 0) (effects (font (size 1.27 1.27)) (justify left)))
  (property "Footprint" "Resistor_SMD:R_0805_2012Metric_Pad1.20x1.40mm_HandSolder" (at 51.816 51.054 90) (effects (font (size 1.27 1.27)) hide))
  (property "Datasheet" "~" (at 50.8 50.8 0) (effects (font (size 1.27 1.27)) hide)) (pin "1") (pin "2")
  (instances (project "MIPI2HDMI" (path "" (reference "R3") (unit 1)))))

 (symbol (lib_id "power:+3V3") (at 203.2 62.23 0) (unit 1) (in_bom yes) (on_board yes) (dnp no) (fields_autoplaced)
  (property "Reference" "#PWR04" (at 203.2 66.04 0) (effects (font (size 1.27 1.27)) hide))
  (property "Value" "+3V3" (at 203.2 57.15 0) (effects (font (size 1.27 1.27))))
  (property "Footprint" "" (at 203.2 62.23 0) (effects (font (size 1.27 1.27)) hide))
  (property "Datasheet" "" (at 203.2 62.23 0) (effects (font (size 1.27 1.27)) hide)) (pin "1")
  (instances (project "MIPI2HDMI" (path "" (reference "#PWR04") (unit 1)))))

 (symbol (lib_id "power:GND") (at 41.91 55.88 0) (unit 1) (in_bom yes) (on_board yes) (dnp no)
  (property "Reference" "#PWR08" (at 41.91 62.23 0) (effects (font (size 1.27 1.27)) hide))
  (property "Value" "GND" (at 41.91 59.69 0) (effects (font (size 1.27 1.27))))
  (property "Footprint" "" (at 41.91 55.88 0) (effects (font (size 1.27 1.27)) hide))
  (property "Datasheet" "" (at 41.91 55.88 0) (effects (font (size 1.27 1.27)) hide)) (pin "1")
  (instances (project "MIPI2HDMI" (path "" (reference "#PWR08") (unit 1)))))

 (symbol (lib_id "power:+3V3") (at 33.02 36.83 0) (unit 1) (in_bom yes) (on_board yes) (dnp no)
  (property "Reference" "#PWR06" (at 33.02 40.64 0) (effects (font (size 1.27 1.27)) hide))
  (property "Value" "+3V3" (at 33.02 33.02 0) (effects (font (size 1.27 1.27))))
  (property "Footprint" "" (at 33.02 36.83 0) (effects (font (size 1.27 1.27)) hide))
  (property "Datasheet" "" (at 33.02 36.83 0) (effects (font (size 1.27 1.27)) hide)) (pin "1")
  (instances (project "MIPI2HDMI" (path "" (reference "#PWR06") (unit 1)))))

 (symbol (lib_id "power:GND") (at 33.02 55.88 0) (unit 1) (in_bom yes) (on_board yes) (dnp no)
  (property "Reference" "#PWR03" (at 33.02 62.23 0) (effects (font (size 1.27 1.27)) hide))
  (property "Value" "GND" (at 33.02 59.69 0) (effects (font (size 1.27 1.27))))
  (property "Footprint" "" (at 33.02 55.88 0) (effects (font (size 1.27 1.27)) hide))
  (property "Datasheet" "" (at 33.02 55.88 0) (effects (font (size 1.27 1.27)) hide)) (pin "1")
  (instances (project "MIPI2HDMI" (path "" (reference "#PWR03") (unit 1)))))

 (symbol (lib_id "Mechanical:MountingHole") (at 19.05 198.12 180) (unit 1) (in_bom no) (on_board yes) (dnp no) (fields_autoplaced)
  (property "Reference" "H4" (at 21.59 196.85 0) (effects (font (size 1.27 1.27)) (justify right)))
  (property "Value" "M2.5 Mounting Hole" (at 21.59 199.39 0) (effects (font (size 1.27 1.27)) (justify right)))
  (property "Footprint" "MountingHole:MountingHole_2.7mm_Pad" (at 19.05 198.12 0) (effects (font (size 1.27 1.27)) hide))
  (property "Datasheet" "~" (at 19.05 198.12 0) (effects (font (size 1.27 1.27)) hide))
  (instances (project "MIPI2HDMI" (path "" (reference "H4") (unit 1)))))

 (symbol (lib_id "power:GND") (at 73.66 127 0) (unit 1) (in_bom yes) (on_board yes) (dnp no)
  (property "Reference" "#PWR01" (at 73.66 133.35 0) (effects (font (size 1.27 1.27)) hide))
  (property "Value" "GND" (at 73.66 130.81 0) (effects (font (size 1.27 1.27))))
  (property "Footprint" "" (at 73.66 127 0) (effects (font (size 1.27 1.27)) hide))
  (property "Datasheet" "" (at 73.66 127 0) (effects (font (size 1.27 1.27)) hide)) (pin "1")
  (instances (project "MIPI2HDMI" (path "" (reference "#PWR01") (unit 1)))))

 (symbol (lib_id "Device:LED") (at 50.8 41.91 90) (unit 1) (in_bom yes) (on_board yes) (dnp no)
  (property "Reference" "D3" (at 50.8 39.37 90) (effects (font (size 1.27 1.27)) (justify right)))
  (property "Value" "SM1204SGC" (at 48.26 38.1 0) (effects (font (size 1.27 1.27)) (justify right)))
  (property "Footprint" "SM1204PGC:SM1204PGC" (at 50.8 41.91 0) (effects (font (size 1.27 1.27)) hide))
  (property "Datasheet" "https://www.bivar.com/parts_content/Datasheets/SM1204SGC.pdf" (at 50.8 41.91 0) (effects (font (size 1.27 1.27)) hide))
  (property "MFG" "Bivar Inc." (at 50.8 41.91 90) (effects (font (size 1.27 1.27)) hide))
  (property "MFG P/N" "SM1204SGC" (at 50.8 41.91 90) (effects (font (size 1.27 1.27)) hide))
  (property "DIST" "DIGIKEY" (at 50.8 41.91 90) (effects (font (size 1.27 1.27)) hide))
  (property "DIST P/N" "SM1204SGC" (at 50.8 41.91 90) (effects (font (size 1.27 1.27)) hide))
  (property "LINK" "https://www.digikey.com/en/products/detail/bivar-inc/SM1204SGC/2404401?s=N4IgTCBcDaIMoFkCMYAMAWOBxAwiAugL5A" (at 50.8 41.91 90) (effects (font (size 1.27 1.27)) hide)) (pin "1") (pin "2")
  (instances (project "MIPI2HDMI" (path "" (reference "D3") (unit 1)))))

 (symbol (lib_id "power:GND") (at 204.47 124.46 0) (unit 1) (in_bom yes) (on_board yes) (dnp no)
  (property "Reference" "#PWR02" (at 204.47 130.81 0) (effects (font (size 1.27 1.27)) hide))
  (property "Value" "GND" (at 204.47 128.27 0) (effects (font (size 1.27 1.27))))
  (property "Footprint" "" (at 204.47 124.46 0) (effects (font (size 1.27 1.27)) hide))
  (property "Datasheet" "" (at 204.47 124.46 0) (effects (font (size 1.27 1.27)) hide)) (pin "1")
  (instances (project "MIPI2HDMI" (path "" (reference "#PWR02") (unit 1)))))

 (symbol (lib_id "Connector:HDMI_A") (at 203.2 92.71 0) (unit 1) (in_bom yes) (on_board yes) (dnp no) (fields_autoplaced)
  (property "Reference" "J1" (at 214.63 91.44 0) (effects (font (size 1.27 1.27)) (justify left)))
  (property "Value" "HDMI" (at 214.63 93.98 0) (effects (font (size 1.27 1.27)) (justify left)))
  (property "Footprint" "Connector_HDMI:HDMI_A_Molex_208658-1001_Horizontal" (at 203.835 92.71 0) (effects (font (size 1.27 1.27)) hide))
  (property "Datasheet" "Components/Molex-HDMI-A-2086581051_sd.pdf" (at 203.835 92.71 0) (effects (font (size 1.27 1.27)) hide))
  (property "MFG" "Molex" (at 203.2 92.71 0) (effects (font (size 1.27 1.27)) hide))
  (property "MFG P/N" "2086581051" (at 203.2 92.71 0) (effects (font (size 1.27 1.27)) hide))
  (property "DIST" "Digikey" (at 203.2 92.71 0) (effects (font (size 1.27 1.27)) hide))
  (property "DIST P/N" "900-2086581051CT-ND" (at 203.2 92.71 0) (effects (font (size 1.27 1.27)) hide))
  (property "LINK" "https://www.digikey.com/en/products/detail/molex/2086581051/10493706?s=N4IgTCBcDaIJwAYEFowIBwDYCs6CMC2eAwgCrIByAIiALoC%2BQA" (at 203.2 92.71 0) (effects (font (size 1.27 1.27)) hide)) (pin "1") (pin "10") (pin "11") (pin "12") (pin "13") (pin "14") (pin "15") (pin "16") (pin "17") (pin "18") (pin "19") (pin "2") (pin "3") (pin "4") (pin "5") (pin "6") (pin "7") (pin "8") (pin "9") (pin "SH")
  (instances (project "MIPI2HDMI" (path "" (reference "J1") (unit 1))) (project "NX-J401-Adapter" (path "" (reference "J12") (unit 1)) (path "" (reference "J11") (unit 1)))))

 (symbol (lib_id "power:+3V3") (at 88.9 113.03 0) (unit 1) (in_bom yes) (on_board yes) (dnp no)
  (property "Reference" "#PWR05" (at 88.9 116.84 0) (effects (font (size 1.27 1.27)) hide))
  (property "Value" "+3V3" (at 85.09 110.49 0) (effects (font (size 1.27 1.27))))
  (property "Footprint" "" (at 88.9 113.03 0) (effects (font (size 1.27 1.27)) hide))
  (property "Datasheet" "" (at 88.9 113.03 0) (effects (font (size 1.27 1.27)) hide)) (pin "1")
  (instances (project "MIPI2HDMI" (path "" (reference "#PWR05") (unit 1)))))

 (symbol (lib_id "Device:LED") (at 33.02 41.91 90) (unit 1) (in_bom yes) (on_board yes) (dnp no)
  (property "Reference" "D1" (at 33.02 39.37 90) (effects (font (size 1.27 1.27)) (justify right)))
  (property "Value" "SM1204SGC" (at 30.48 38.1 0) (effects (font (size 1.27 1.27)) (justify right)))
  (property "Footprint" "SM1204PGC:SM1204PGC" (at 33.02 41.91 0) (effects (font (size 1.27 1.27)) hide))
  (property "Datasheet" "https://www.bivar.com/parts_content/Datasheets/SM1204SGC.pdf" (at 33.02 41.91 0) (effects (font (size 1.27 1.27)) hide))
  (property "MFG" "Bivar Inc." (at 33.02 41.91 90) (effects (font (size 1.27 1.27)) hide))
  (property "MFG P/N" "SM1204SGC" (at 33.02 41.91 90) (effects (font (size 1.27 1.27)) hide))
  (property "DIST" "DIGIKEY" (at 33.02 41.91 90) (effects (font (size 1.27 1.27)) hide))
  (property "DIST P/N" "SM1204SGC" (at 33.02 41.91 90) (effects (font (size 1.27 1.27)) hide))
  (property "LINK" "https://www.digikey.com/en/products/detail/bivar-inc/SM1204SGC/2404401?s=N4IgTCBcDaIMoFkCMYAMAWOBxAwiAugL5A" (at 33.02 41.91 90) (effects (font (size 1.27 1.27)) hide)) (pin "2") (pin "1")
  (instances (project "MIPI2HDMI" (path "" (reference "D1") (unit 1)))))

 (sheet_instances (path "" (page "1"))))
